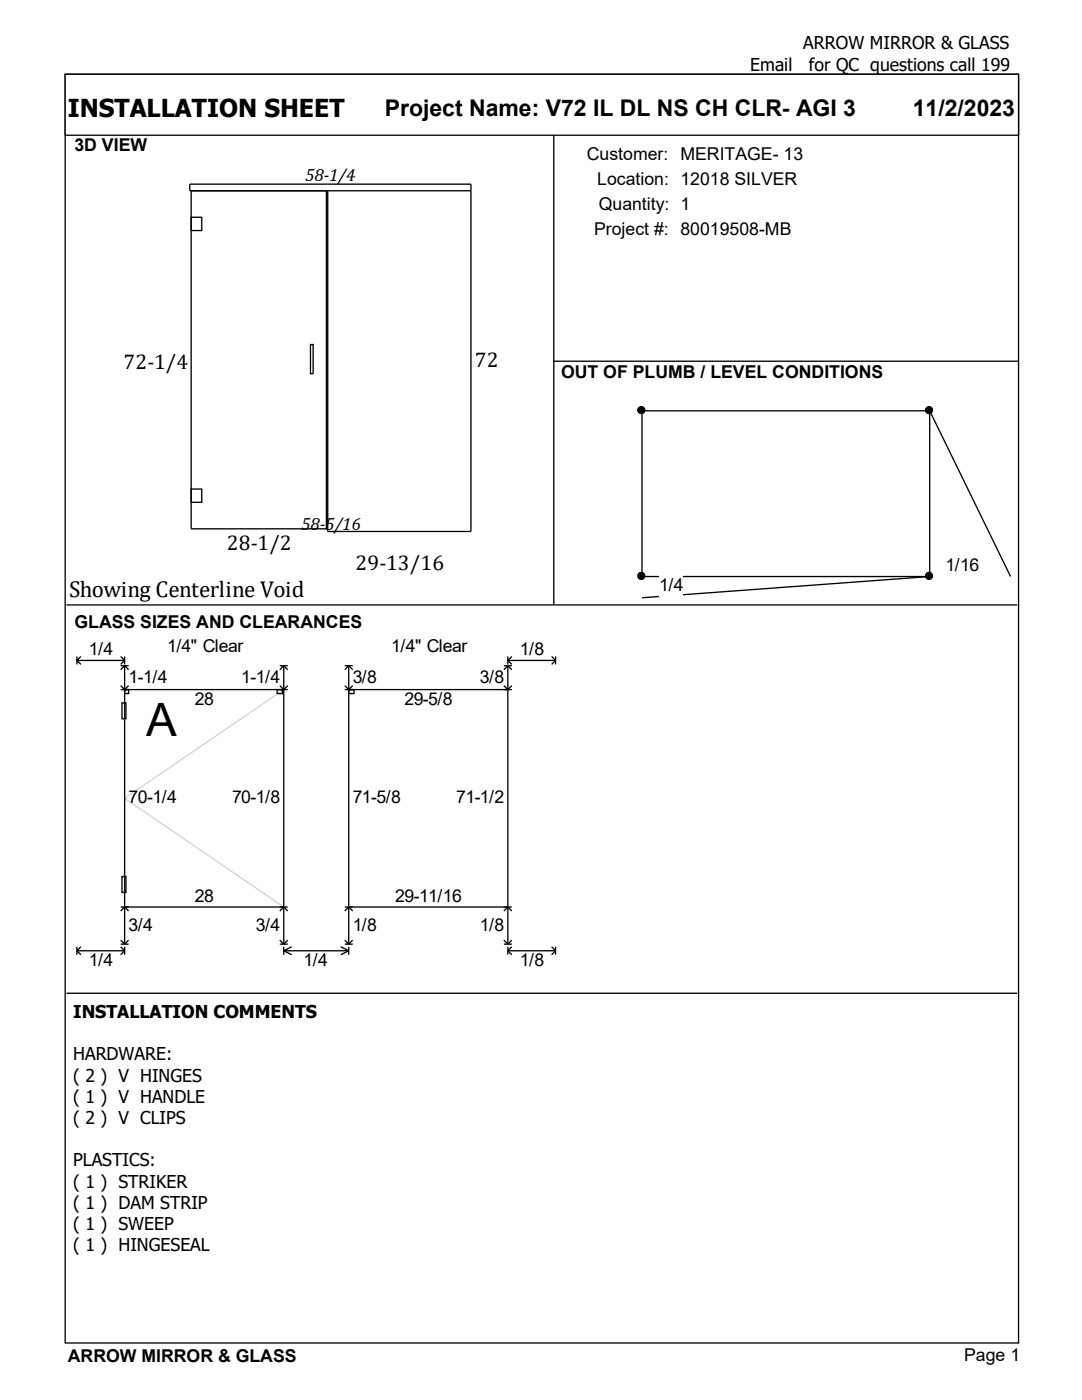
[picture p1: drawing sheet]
<svg xmlns="http://www.w3.org/2000/svg" width="216mm" height="279mm" viewBox="0 0 216 279" stroke-linecap="round" stroke-linejoin="round" font-family="sans-serif">
<g fill="#fff" stroke="#000" stroke-width=".26">
<path d="M13 14.8h190.2v253.2h-190.2z"/>
<path d="M13 14.8h190.2v12.2h-190.2z"/>
</g>
<path d="M13.5 30.7h96.7v89.4h-96.7z" fill="#fff"/>
<path d="M38.1 38.1v67.4h27v-67.4M65.4 38.1v68h28.6v-69.4h-56.1v1.4h56.1M110.5 27v93.6M38.1 43.4h2.2v2.6h-2.2zM62 68.8h.5v5.8h-.5zM110.4 72.1h92.8M38.1 97.6h2.2v2.6h-2.2z" fill="none" stroke="#000" stroke-width=".26"/>
<path d="M110.9 77h91.9v43.1h-91.9z" fill="#fff"/>
<g fill="#000" stroke="#000" stroke-width=".26">
<circle cx="128" cy="81.9" r=".66"/>
<circle cx="128" cy="114.9" r=".66"/>
<circle cx="185.4" cy="114.9" r=".66"/>
</g>
<path d="M128.1 82v33.1h57.4l-57.4 4.2" fill="none" stroke="#000" stroke-width=".26"/>
<path d="M131.5 114.8h4.8v4.2h-4.8z" fill-rule="evenodd" fill="#fff"/>
<g fill="#000" stroke="#000" stroke-width=".26">
<circle cx="185.4" cy="81.9" r=".66"/>
<circle cx="185.4" cy="114.9" r=".66"/>
</g>
<path d="M185.5 115.1v-33.1l16.1 33.1" fill="none" stroke="#000" stroke-width=".26"/>
<path d="M188.7 110.8h6.6v4.3h-6.6z" fill-rule="evenodd" fill="#fff"/>
<g fill="#000" stroke="#000" stroke-width=".26">
<circle cx="128" cy="81.9" r=".66"/>
<circle cx="185.4" cy="81.9" r=".66"/>
</g>
<path d="M128.1 82h57.4M13.3 120.7h189.7" fill="none" stroke="#000" stroke-width=".26"/>
<path d="M14.3 126.8h187.4v68.8h-187.4z" fill="#fff"/>
<path d="M56.6 137.6l-31.7 21.7 31.7 21.7" fill="none" stroke="#d3d3d3" stroke-width=".26"/>
<g fill="none" stroke="#000" stroke-width=".26">
<path d="M15.3 131.8h9.6M15.3 131.8l.8 .8M15.3 131v1.6M16.1 131l-.8 .8M24.1 132.9h1.6M24.1 131l.8 .8M24.1 137.6h33.3M24.1 136.8l.8 .8 .8-.8M24.9 131v1.6M24.9 132.9v55.5M24.9 132.9l.8 .8M24.9 137.6h.8v.8h-.8z"/>
<path d="M24.9 131.8l-.8 .8M24.9 132.9l-.8 .8M55.3 137.6h1.1v.8h-1.1zM55.8 132.9h1.6M55.8 136.8l.8 .8 .8-.8M56.6 132.9l.8 .8M56.6 132.9l-.8 .8M56.6 132.9v55.5M68.8 132.9h1.6M68.8 137.6h33.3M68.8 136.8l.8 .8 .8-.8M69.6 132.9l.8 .8"/>
<path d="M69.6 137.6h1v.8h-1zM69.6 132.9l-.8 .8M69.6 132.9v55.5M100.5 136.8l.8 .8 .8-.8M100.5 132.9h1.6M101.3 132.9l-.8 .8M101.3 131.8h9.6M101.3 131v1.6M101.3 132.9v55.5M101.3 131.8l.8 .8M101.3 132.9l.8 .8M102.1 131l-.8 .8"/>
<path d="M110.1 131l.8 .8M110.9 131.8l-.8 .8M110.9 131v1.6M24.3 140.3h.8v3.1h-.8zM24.3 174.9h.8v3.2h-.8zM13.3 198.2h189.7M15.3 189.7h9.6M15.3 189.7l.8 .8M15.3 189v1.5M16.1 189l-.8 .7M24.1 181h33.3M24.1 189l.8 .7"/>
<path d="M24.1 188.4h1.6M24.1 187.6l.8 .8M24.1 181.8l.8-.8 .8 .8M24.9 189v1.5M24.9 189.7l-.8 .8M25.7 187.6l-.8 .8M55.8 188.4h1.6M55.8 187.6l.8 .8M55.8 181.8l.8-.8 .8 .8M56.6 189.7l1.6 .8M56.6 189.7h13M56.6 189v1.5"/>
<path d="M57.4 187.6l-.8 .8M58.2 189l-1.6 .7M68 189l1.6 .7M68.8 181h33.3M68.8 188.4h1.6M68.8 187.6l.8 .8M68.8 181.8l.8-.8 .8 .8M69.6 189.7l-1.6 .8M69.6 189v1.5M70.4 187.6l-.8 .8M100.5 188.4h1.6M100.5 187.6l.8 .8"/>
<path d="M100.5 181.8l.8-.8 .8 .8M101.3 189.7h9.6M101.3 189v1.5M101.3 189.7l.8 .8M102.1 187.6l-.8 .8M102.1 189l-.8 .7M110.1 189l.8 .7M110.9 189.7l-.8 .8M110.9 189v1.5"/>
</g>
<text font-size="9.2" x="29.2" y="147">A</text>
<text font-size="4.9" x="13.5" y="23.3">INSTALLATION SHEET</text>
<g font-size="4.6">
<text x="76.8" y="23.1">Project Name: V72 IL DL NS CH CLR- AGI 3</text>
<text x="182.1" y="23.1">11/2/2023</text>
<text x="13.8" y="119.2">Showing Centerline Void</text>
</g>
<g font-size="4.2">
<text x="24.6" y="73.6">72-1/4</text>
<text x="94.8" y="73.3">72</text>
<text x="45.3" y="109.8">28-1/2</text>
<text x="70.9" y="113.8">29-13/16</text>
</g>
<g font-size="3.5">
<text x="160.3" y="9.9">ARROW MIRROR &amp; GLASS</text>
<text x="149.7" y="14.1">Email</text>
<text x="161.4" y="14.1">for QC questions call 199</text>
<text x="14.9" y="30.2">3D VIEW</text>
<text x="117.1" y="31.9">Customer: MERITAGE- 13</text>
<text x="60.9" y="36.1">58-1/4</text>
<text x="119.2" y="36.9">Location: 12018 SILVER</text>
<text x="119.5" y="41.9">Quantity: 1</text>
<text x="118.5" y="46.9">Project #: 80019508-MB</text>
<text x="112" y="75.3">OUT OF PLUMB / LEVEL CONDITIONS</text>
<text x="60.1" y="105.7">58-5/16</text>
<text x="188.7" y="114">1/16</text>
<text x="131.5" y="117.9">1/4</text>
<text x="14.9" y="125.3">GLASS SIZES AND CLEARANCES</text>
<text x="17.7" y="130.7">1/4</text>
<text x="33.3" y="130.2">1/4&quot; Clear</text>
<text x="78.1" y="130.2">1/4&quot; Clear</text>
<text x="103.7" y="130.7">1/8</text>
<text x="25.7" y="136.3">1-1/4</text>
<text x="48.2" y="136.3">1-1/4</text>
<text x="70.4" y="136.3">3/8</text>
<text x="95.8" y="136.3">3/8</text>
<text x="38.9" y="140.8">28</text>
<text x="80.7" y="140.8">29-5/8</text>
<text x="25.7" y="160.3">70-1/4</text>
<text x="46.3" y="160.3">70-1/8</text>
<text x="70.4" y="160.3">71-5/8</text>
<text x="91" y="160.3">71-1/2</text>
<text x="38.9" y="179.9">28</text>
<text x="78.8" y="179.9">29-11/16</text>
<text x="25.7" y="185.7">3/4</text>
<text x="51.1" y="185.7">3/4</text>
<text x="70.4" y="185.7">1/8</text>
<text x="95.8" y="185.7">1/8</text>
<text x="17.7" y="192.9">1/4</text>
<text x="60.6" y="192.9">1/4</text>
<text x="103.7" y="192.9">1/8</text>
<text x="14.6" y="203.1">INSTALLATION COMMENTS</text>
<text x="14.6" y="211.6">HARDWARE:</text>
<text x="14.6" y="215.8">( 2 ) V HINGES</text>
<text x="14.6" y="220.1">( 1 ) V HANDLE</text>
<text x="14.6" y="224.3">( 2 ) V CLIPS</text>
<text x="14.6" y="232.8">PLASTICS:</text>
<text x="14.6" y="237">( 1 ) STRIKER</text>
<text x="14.6" y="241.2">( 1 ) DAM STRIP</text>
<text x="14.6" y="245.5">( 1 ) SWEEP</text>
<text x="14.6" y="249.7">( 1 ) HINGESEAL</text>
<text x="13.5" y="271.8">ARROW MIRROR &amp; GLASS</text>
<text x="192.4" y="271.7">Page 1</text>
</g>
</svg>
